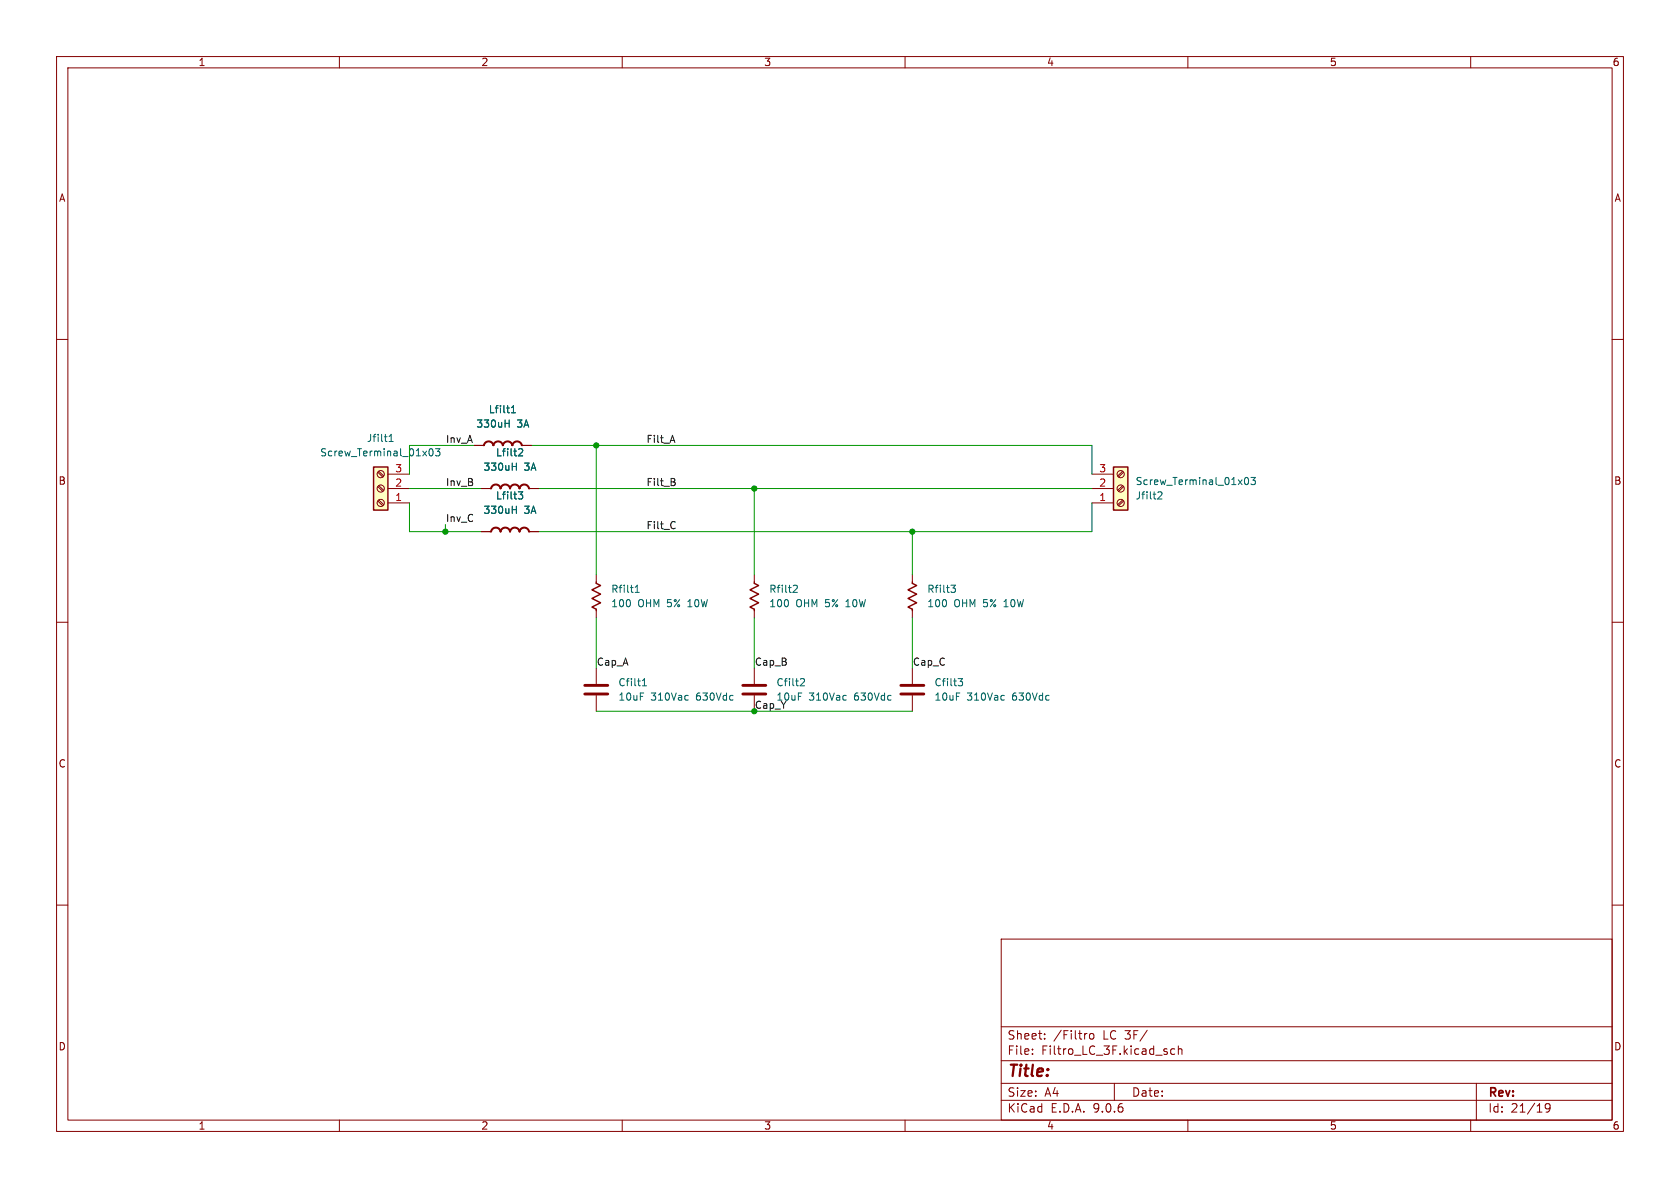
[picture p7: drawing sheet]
(kicad_sch
 (version 20250114)
 (generator "eeschema")
 (generator_version "9.0")
 (paper "A4")
 (lib_symbols
  (symbol "Connector:Screw_Terminal_01x03"
   (pin_names
    (offset 1.016) (hide yes)) (exclude_from_sim no) (in_bom yes) (on_board yes)
   (property "Reference" "J" (at 0 5.08 0) (effects (font (size 1.27 1.27))))
   (property "Value" "Screw_Terminal_01x03" (at 0 -5.08 0) (effects (font (size 1.27 1.27))))
   (property "Footprint" "" (at 0 0 0) (effects (font (size 1.27 1.27)) (hide yes)))
   (property "Datasheet" "~" (at 0 0 0) (effects (font (size 1.27 1.27)) (hide yes)))
   (property "Description" "Generic screw terminal, single row, 01x03, script generated (kicad-library-utils/schlib/autogen/connector/)" (at 0 0 0) (effects (font (size 1.27 1.27)) (hide yes)))
   (symbol "Screw_Terminal_01x03_1_1"
    (rectangle (start -1.27 3.81) (end 1.27 -3.81) (stroke (width 0.254) (type default)) (fill (type background)))
    (polyline (pts (xy -0.5334 2.8702) (xy 0.3302 2.032)) (stroke (width 0.1524) (type default)) (fill (type none)))
    (polyline (pts (xy -0.5334 0.3302) (xy 0.3302 -0.508)) (stroke (width 0.1524) (type default)) (fill (type none)))
    (polyline (pts (xy -0.5334 -2.2098) (xy 0.3302 -3.048)) (stroke (width 0.1524) (type default)) (fill (type none)))
    (polyline (pts (xy -0.3556 3.048) (xy 0.508 2.2098)) (stroke (width 0.1524) (type default)) (fill (type none)))
    (polyline (pts (xy -0.3556 0.508) (xy 0.508 -0.3302)) (stroke (width 0.1524) (type default)) (fill (type none)))
    (polyline (pts (xy -0.3556 -2.032) (xy 0.508 -2.8702)) (stroke (width 0.1524) (type default)) (fill (type none)))
    (circle (center 0 2.54) (radius 0.635) (stroke (width 0.1524) (type default)) (fill (type none)))
    (circle (center 0 0) (radius 0.635) (stroke (width 0.1524) (type default)) (fill (type none)))
    (circle (center 0 -2.54) (radius 0.635) (stroke (width 0.1524) (type default)) (fill (type none)))
    (pin passive line (at -5.08 2.54 0) (length 3.81) (name "Pin_1" (effects (font (size 1.27 1.27)))) (number "1" (effects (font (size 1.27 1.27)))))
    (pin passive line (at -5.08 0 0) (length 3.81) (name "Pin_2" (effects (font (size 1.27 1.27)))) (number "2" (effects (font (size 1.27 1.27)))))
    (pin passive line (at -5.08 -2.54 0) (length 3.81) (name "Pin_3" (effects (font (size 1.27 1.27)))) (number "3" (effects (font (size 1.27 1.27))))))
   (embedded_fonts no))
  (symbol "PCM_Capacitor_AKL:C_Rect_L24.0mm_W12.8mm_P22.50mm"
   (pin_numbers (hide yes))
   (pin_names
    (offset 0.254)) (exclude_from_sim no) (in_bom yes) (on_board yes)
   (property "Reference" "C" (at 0.635 2.54 0) (effects (font (size 1.27 1.27)) (justify left)))
   (property "Value" "C_Rect_L24.0mm_W12.8mm_P22.50mm" (at 0.635 -2.54 0) (effects (font (size 1.27 1.27)) (justify left)))
   (property "Footprint" "PCM_Capacitor_THT_AKL:C_Rect_L24.0mm_W12.8mm_P22.50mm_MKT" (at 0.9652 -3.81 0) (effects (font (size 1.27 1.27)) (hide yes)))
   (property "Datasheet" "~" (at 0 0 0) (effects (font (size 1.27 1.27)) (hide yes)))
   (property "Description" "THT Rectangular Film Capacitor, 24.0mm Length, 12.8mm Width, 22.50mm Pitch, Alternate KiCad Library" (at 0 0 0) (effects (font (size 1.27 1.27)) (hide yes)))
   (symbol "C_Rect_L24.0mm_W12.8mm_P22.50mm_0_1"
    (polyline (pts (xy -2.032 0.762) (xy 2.032 0.762)) (stroke (width 0.508) (type default)) (fill (type none)))
    (polyline (pts (xy -2.032 -0.762) (xy 2.032 -0.762)) (stroke (width 0.508) (type default)) (fill (type none))))
   (symbol "C_Rect_L24.0mm_W12.8mm_P22.50mm_0_2"
    (polyline (pts (xy -2.54 -2.54) (xy -0.381 -0.381)) (stroke (width 0) (type default)) (fill (type none)))
    (polyline (pts (xy -0.508 -0.508) (xy -1.651 0.635)) (stroke (width 0.508) (type default)) (fill (type none)))
    (polyline (pts (xy -0.508 -0.508) (xy 0.635 -1.651)) (stroke (width 0.508) (type default)) (fill (type none)))
    (polyline (pts (xy 0.381 0.381) (xy 2.54 2.54)) (stroke (width 0) (type default)) (fill (type none)))
    (polyline (pts (xy 0.508 0.508) (xy -0.635 1.651)) (stroke (width 0.508) (type default)) (fill (type none)))
    (polyline (pts (xy 0.508 0.508) (xy 1.651 -0.635)) (stroke (width 0.508) (type default)) (fill (type none))))
   (symbol "C_Rect_L24.0mm_W12.8mm_P22.50mm_1_1"
    (pin passive line (at 0 3.81 270) (length 2.794) (name "~" (effects (font (size 1.27 1.27)))) (number "1" (effects (font (size 1.27 1.27)))))
    (pin passive line (at 0 -3.81 90) (length 2.794) (name "~" (effects (font (size 1.27 1.27)))) (number "2" (effects (font (size 1.27 1.27))))))
   (symbol "C_Rect_L24.0mm_W12.8mm_P22.50mm_1_2"
    (pin passive line (at -2.54 -2.54 90) (length 0) (name "~" (effects (font (size 1.27 1.27)))) (number "2" (effects (font (size 1.27 1.27)))))
    (pin passive line (at 2.54 2.54 270) (length 0) (name "~" (effects (font (size 1.27 1.27)))) (number "1" (effects (font (size 1.27 1.27))))))
   (embedded_fonts no))
  (symbol "PCM_Elektuur:L"
   (pin_numbers (hide yes))
   (pin_names
    (offset 0) (hide yes)) (exclude_from_sim no) (in_bom yes) (on_board yes)
   (property "Reference" "L" (at 2.54 3.175 0) (effects (font (size 1.27 1.27)) (justify left)))
   (property "Value" "L" (at 2.54 -3.175 0) (effects (font (size 1.27 1.27)) (justify left)))
   (property "Footprint" "" (at 0 0 0) (effects (font (size 1.27 1.27)) (hide yes)))
   (property "Datasheet" "" (at 0 0 0) (effects (font (size 1.27 1.27)) (hide yes)))
   (property "Description" "coil/winding/inductor/choke/reactor" (at 0 0 0) (effects (font (size 1.27 1.27)) (hide yes)))
   (property "Indicator" "●" (at -0.127 2.54 0) (effects (font (size 0.635 0.635)) (hide yes)))
   (property "Rating" "A" (at -1.27 -3.175 0) (effects (font (size 1.27 1.27)) (justify right) (hide yes)))
   (symbol "L_1_0"
    (arc (start 0 3.302) (mid 0.6604 2.5146) (end 0 1.7272) (stroke (width 0.254) (type default)) (fill (type none)))
    (arc (start 0 1.6256) (mid 0.6604 0.8382) (end 0 0.0508) (stroke (width 0.254) (type default)) (fill (type none)))
    (arc (start 0 -0.0508) (mid 0.6604 -0.8382) (end 0 -1.6256) (stroke (width 0.254) (type default)) (fill (type none)))
    (arc (start 0 -1.7272) (mid 0.6604 -2.5146) (end 0 -3.302) (stroke (width 0.254) (type default)) (fill (type none)))
    (arc (start 0 3.4036) (mid 0.762 2.5146) (end 0 1.6256) (stroke (width 0.254) (type default)) (fill (type none)))
    (arc (start 0 1.7272) (mid 0.762 0.8382) (end 0 -0.0508) (stroke (width 0.254) (type default)) (fill (type none)))
    (arc (start 0 0.0508) (mid 0.762 -0.8382) (end 0 -1.7272) (stroke (width 0.254) (type default)) (fill (type none)))
    (arc (start 0 -1.6256) (mid 0.762 -2.5146) (end 0 -3.4036) (stroke (width 0.254) (type default)) (fill (type none)))
    (polyline (pts (xy 0 3.5052) (xy 0 3.302)) (stroke (width 0.254) (type default)) (fill (type none)))
    (polyline (pts (xy 0 1.7272) (xy 0 1.6256)) (stroke (width 0.254) (type default)) (fill (type none)))
    (polyline (pts (xy 0 0.0508) (xy 0 -0.0508)) (stroke (width 0.254) (type default)) (fill (type none)))
    (polyline (pts (xy 0 -1.6256) (xy 0 -1.7272)) (stroke (width 0.254) (type default)) (fill (type none)))
    (polyline (pts (xy 0 -3.302) (xy 0 -3.5052)) (stroke (width 0.254) (type default)) (fill (type none)))
    (pin passive line (at 0 5.08 270) (length 1.5748) (name "+" (effects (font (size 1.27 1.27)))) (number "1" (effects (font (size 1.27 1.27)))))
    (pin passive line (at 0 -5.08 90) (length 1.5748) (name "-" (effects (font (size 1.27 1.27)))) (number "2" (effects (font (size 1.27 1.27))))))
   (symbol "L_1_2"
    (rectangle (start 1.524 3.3782) (end 1.9812 -3.3782) (stroke (width 0.254) (type default)) (fill (type outline))))
   (symbol "L_1_3"
    (rectangle (start 1.524 3.0988) (end 1.9812 1.9304) (stroke (width 0.254) (type default)) (fill (type outline)))
    (rectangle (start 1.524 1.4224) (end 1.9812 0.254) (stroke (width 0.254) (type default)) (fill (type outline)))
    (rectangle (start 1.524 -0.254) (end 1.9812 -1.4224) (stroke (width 0.254) (type default)) (fill (type outline)))
    (rectangle (start 1.524 -1.9304) (end 1.9812 -3.0988) (stroke (width 0.254) (type default)) (fill (type outline))))
   (embedded_fonts no))
  (symbol "PCM_Resistor_US_AKL:R_Power_L75.0mm_W9.0mm_P81.28mm"
   (pin_numbers (hide yes))
   (pin_names
    (offset 0)) (exclude_from_sim no) (in_bom yes) (on_board yes)
   (property "Reference" "R" (at 2.54 1.27 0) (effects (font (size 1.27 1.27)) (justify left)))
   (property "Value" "R_Power_L75.0mm_W9.0mm_P81.28mm" (at 2.54 -1.27 0) (effects (font (size 1.27 1.27)) (justify left)))
   (property "Footprint" "PCM_Resistor_THT_US_AKL:R_Axial_Power_L75.0mm_W9.0mm_P81.28mm" (at 0 -11.43 0) (effects (font (size 1.27 1.27)) (hide yes)))
   (property "Datasheet" "~" (at 0 0 0) (effects (font (size 1.27 1.27)) (hide yes)))
   (property "Description" "THT Power Resistor, 75.0mm Length, 9.0mm Width, 81.28mm Pin Pitch, US Symbol, Alternate KiCad Library" (at 0 0 0) (effects (font (size 1.27 1.27)) (hide yes)))
   (symbol "R_Power_L75.0mm_W9.0mm_P81.28mm_0_1"
    (polyline (pts (xy 0 2.286) (xy 0 2.54)) (stroke (width 0.254) (type default)) (fill (type none)))
    (polyline (pts (xy 0 2.286) (xy 0.762 1.905) (xy -0.762 1.143) (xy 0 0.762) (xy 0.762 0.381) (xy 0 0) (xy -0.762 -0.381) (xy 0 -0.762) (xy 0.762 -1.143) (xy 0 -1.524) (xy -0.762 -1.905) (xy 0 -2.286)) (stroke (width 0.254) (type default)) (fill (type none)))
    (polyline (pts (xy 0 -2.286) (xy 0 -2.54)) (stroke (width 0.254) (type default)) (fill (type none))))
   (symbol "R_Power_L75.0mm_W9.0mm_P81.28mm_0_2"
    (polyline (pts (xy -2.54 -2.54) (xy -1.778 -1.778)) (stroke (width 0) (type default)) (fill (type none)))
    (polyline (pts (xy -1.778 -1.778) (xy -1.524 -1.524)) (stroke (width 0.254) (type default)) (fill (type none)))
    (polyline (pts (xy -1.524 -1.524) (xy -1.778 -0.762) (xy -1.016 -1.016)) (stroke (width 0.254) (type default)) (fill (type none)))
    (polyline (pts (xy -0.508 -0.508) (xy -0.762 0.254) (xy 0 0)) (stroke (width 0.254) (type default)) (fill (type none)))
    (polyline (pts (xy -0.508 -0.508) (xy -0.254 -1.27) (xy -1.016 -1.016)) (stroke (width 0.254) (type default)) (fill (type none)))
    (polyline (pts (xy 0.508 0.508) (xy 0.254 1.27) (xy 1.016 1.016)) (stroke (width 0.254) (type default)) (fill (type none)))
    (polyline (pts (xy 0.508 0.508) (xy 0.762 -0.254) (xy 0 0)) (stroke (width 0.254) (type default)) (fill (type none)))
    (polyline (pts (xy 1.524 1.524) (xy 1.778 0.762) (xy 1.016 1.016)) (stroke (width 0.254) (type default)) (fill (type none)))
    (polyline (pts (xy 1.778 1.778) (xy 1.524 1.524)) (stroke (width 0.254) (type default)) (fill (type none)))
    (polyline (pts (xy 1.778 1.778) (xy 2.54 2.54)) (stroke (width 0) (type default)) (fill (type none))))
   (symbol "R_Power_L75.0mm_W9.0mm_P81.28mm_1_1"
    (pin passive line (at 0 3.81 270) (length 1.27) (name "~" (effects (font (size 1.27 1.27)))) (number "1" (effects (font (size 1.27 1.27)))))
    (pin passive line (at 0 -3.81 90) (length 1.27) (name "~" (effects (font (size 1.27 1.27)))) (number "2" (effects (font (size 1.27 1.27))))))
   (symbol "R_Power_L75.0mm_W9.0mm_P81.28mm_1_2"
    (pin passive line (at -2.54 -2.54 0) (length 0) (name "" (effects (font (size 1.27 1.27)))) (number "2" (effects (font (size 1.27 1.27)))))
    (pin passive line (at 2.54 2.54 180) (length 0) (name "" (effects (font (size 1.27 1.27)))) (number "1" (effects (font (size 1.27 1.27))))))
   (embedded_fonts no)))
 (junction
  (at 105.41 78.74)
  (diameter 0)
  (color 0 0 0 0))
 (junction
  (at 161.29 93.98)
  (diameter 0)
  (color 0 0 0 0))
 (junction
  (at 133.35 125.73)
  (diameter 0)
  (color 0 0 0 0))
 (junction
  (at 133.35 86.36)
  (diameter 0)
  (color 0 0 0 0))
 (wire
  (pts (xy 72.39 78.74) (xy 72.39 83.82))
  (stroke (width 0) (type default)))
 (wire
  (pts (xy 105.41 125.73) (xy 133.35 125.73))
  (stroke (width 0) (type default)))
 (wire
  (pts (xy 133.35 86.36) (xy 133.35 101.6))
  (stroke (width 0) (type default)))
 (wire
  (pts (xy 161.29 93.98) (xy 161.29 101.6))
  (stroke (width 0) (type default)))
 (wire
  (pts (xy 72.39 86.36) (xy 85.09 86.36))
  (stroke (width 0) (type default)))
 (wire
  (pts (xy 72.39 93.98) (xy 85.09 93.98))
  (stroke (width 0) (type default)))
 (wire
  (pts (xy 133.35 86.36) (xy 193.04 86.36))
  (stroke (width 0) (type default)))
 (wire
  (pts (xy 72.39 93.98) (xy 72.39 88.9))
  (stroke (width 0) (type default)))
 (wire
  (pts (xy 95.25 93.98) (xy 161.29 93.98))
  (stroke (width 0) (type default)))
 (wire
  (pts (xy 105.41 109.22) (xy 105.41 118.11))
  (stroke (width 0) (type default)))
 (wire
  (pts (xy 72.39 78.74) (xy 83.82 78.74))
  (stroke (width 0) (type default)))
 (wire
  (pts (xy 105.41 78.74) (xy 193.04 78.74))
  (stroke (width 0) (type default)))
 (wire
  (pts (xy 133.35 125.73) (xy 161.29 125.73))
  (stroke (width 0) (type default)))
 (wire
  (pts (xy 193.04 78.74) (xy 193.04 83.82))
  (stroke (width 0) (type default)))
 (wire
  (pts (xy 95.25 86.36) (xy 133.35 86.36))
  (stroke (width 0) (type default)))
 (wire
  (pts (xy 105.41 78.74) (xy 105.41 101.6))
  (stroke (width 0) (type default)))
 (wire
  (pts (xy 93.98 78.74) (xy 105.41 78.74))
  (stroke (width 0) (type default)))
 (wire
  (pts (xy 193.04 93.98) (xy 193.04 88.9))
  (stroke (width 0) (type default)))
 (wire
  (pts (xy 133.35 109.22) (xy 133.35 118.11))
  (stroke (width 0) (type default)))
 (wire
  (pts (xy 161.29 93.98) (xy 193.04 93.98))
  (stroke (width 0) (type default)))
 (wire
  (pts (xy 161.29 109.22) (xy 161.29 118.11))
  (stroke (width 0) (type default)))
 (label "Cap_Y"
  (at 133.35 125.73 0)
  (effects (font (size 1.27 1.27)) (justify left bottom)))
 (label "Inv_A"
  (at 78.74 78.74 0)
  (effects (font (size 1.27 1.27)) (justify left bottom)))
 (label "Filt_A"
  (at 114.1893 78.74 0)
  (effects (font (size 1.27 1.27)) (justify left bottom)))
 (label "Cap_B"
  (at 133.35 118.11 0)
  (effects (font (size 1.27 1.27)) (justify left bottom)))
 (label "Cap_A"
  (at 105.41 118.11 0)
  (effects (font (size 1.27 1.27)) (justify left bottom)))
 (label "Inv_B"
  (at 78.74 86.36 0)
  (effects (font (size 1.27 1.27)) (justify left bottom)))
 (label "Inv_C"
  (at 78.74 93.98 0)
  (effects (font (size 1.27 1.27)) (justify left bottom)))
 (label "Filt_B"
  (at 114.1893 86.36 0)
  (effects (font (size 1.27 1.27)) (justify left bottom)))
 (label "Filt_C"
  (at 114.1893 93.98 0)
  (effects (font (size 1.27 1.27)) (justify left bottom)))
 (label "Cap_C"
  (at 161.29 118.11 0)
  (effects (font (size 1.27 1.27)) (justify left bottom)))
 (symbol
  (lib_id "PCM_Resistor_US_AKL:R_Power_L75.0mm_W9.0mm_P81.28mm")
  (at 105.41 105.41 180)
  (unit 1)
  (exclude_from_sim no)
  (in_bom yes)
  (on_board yes)
  (dnp no)
  (fields_autoplaced yes)
  (property "Reference" "Rfilt1" (at 107.95 104.1399 0) (effects (font (size 1.27 1.27)) (justify right)))
  (property "Value" "100 OHM 5% 10W" (at 107.95 106.6799 0) (effects (font (size 1.27 1.27)) (justify right)))
  (property "Footprint" "Custom:VM10JB100R" (at 105.41 93.98 0) (effects (font (size 1.27 1.27)) (hide yes)))
  (property "Datasheet" "https://www.digikey.pt/en/products/detail/stackpole-electronics-inc/VM10JB100R/6274874" (at 105.41 105.41 0) (effects (font (size 1.27 1.27)) (hide yes)))
  (property "Description" "THT Power Resistor, 75.0mm Length, 9.0mm Width, 81.28mm Pin Pitch, US Symbol, Alternate KiCad Library" (at 105.41 105.41 0) (effects (font (size 1.27 1.27)) (hide yes)))
  (property "Price" "1.11" (at 105.41 105.41 0) (effects (font (size 1.27 1.27)) (hide yes)))
  (pin "1")
  (pin "2"))
 (symbol
  (lib_id "PCM_Elektuur:L")
  (at 90.17 93.98 90)
  (unit 1)
  (exclude_from_sim no)
  (in_bom yes)
  (on_board yes)
  (dnp no)
  (fields_autoplaced yes)
  (property "Reference" "Lfilt3" (at 90.17 87.63 90) (effects (font (size 1.27 1.27))))
  (property "Value" "330uH 3A" (at 90.17 90.17 90) (effects (font (size 1.27 1.27))))
  (property "Footprint" "Custom:IND_PE-53117NL_PUL" (at 90.17 93.98 0) (effects (font (size 1.27 1.27)) (hide yes)))
  (property "Datasheet" "https://www.digikey.pt/en/products/detail/pulse-electronics/PE-53117NL/2266021" (at 90.17 93.98 0) (effects (font (size 1.27 1.27)) (hide yes)))
  (property "Description" "coil/winding/inductor/choke/reactor" (at 90.17 93.98 0) (effects (font (size 1.27 1.27)) (hide yes)))
  (property "Indicator" "●" (at 87.63 94.107 0) (effects (font (size 0.635 0.635)) (hide yes)))
  (property "Rating" "A" (at 93.345 95.25 0) (effects (font (size 1.27 1.27)) (justify right) (hide yes)))
  (property "Price" "4.55" (at 90.17 93.98 90) (effects (font (size 1.27 1.27)) (hide yes)))
  (pin "1")
  (pin "2"))
 (symbol
  (lib_id "PCM_Resistor_US_AKL:R_Power_L75.0mm_W9.0mm_P81.28mm")
  (at 161.29 105.41 180)
  (unit 1)
  (exclude_from_sim no)
  (in_bom yes)
  (on_board yes)
  (dnp no)
  (fields_autoplaced yes)
  (property "Reference" "Rfilt3" (at 163.83 104.1399 0) (effects (font (size 1.27 1.27)) (justify right)))
  (property "Value" "100 OHM 5% 10W" (at 163.83 106.6799 0) (effects (font (size 1.27 1.27)) (justify right)))
  (property "Footprint" "Custom:VM10JB100R" (at 161.29 93.98 0) (effects (font (size 1.27 1.27)) (hide yes)))
  (property "Datasheet" "https://www.digikey.pt/en/products/detail/stackpole-electronics-inc/VM10JB100R/6274874" (at 161.29 105.41 0) (effects (font (size 1.27 1.27)) (hide yes)))
  (property "Description" "THT Power Resistor, 75.0mm Length, 9.0mm Width, 81.28mm Pin Pitch, US Symbol, Alternate KiCad Library" (at 161.29 105.41 0) (effects (font (size 1.27 1.27)) (hide yes)))
  (property "Price" "1.11" (at 161.29 105.41 0) (effects (font (size 1.27 1.27)) (hide yes)))
  (pin "1")
  (pin "2"))
 (symbol
  (lib_id "PCM_Capacitor_AKL:C_Rect_L24.0mm_W12.8mm_P22.50mm")
  (at 133.35 121.92 0)
  (unit 1)
  (exclude_from_sim no)
  (in_bom yes)
  (on_board yes)
  (dnp no)
  (fields_autoplaced yes)
  (property "Reference" "Cfilt2" (at 137.16 120.6499 0) (effects (font (size 1.27 1.27)) (justify left)))
  (property "Value" "10uF 310Vac 630Vdc" (at 137.16 123.1899 0) (effects (font (size 1.27 1.27)) (justify left)))
  (property "Footprint" "Custom:C4AF9BW5100T3JK" (at 134.3152 125.73 0) (effects (font (size 1.27 1.27)) (hide yes)))
  (property "Datasheet" "https://www.digikey.pt/en/products/detail/kemet/C4AF9BW5100T3JK/14312514" (at 133.35 121.92 0) (effects (font (size 1.27 1.27)) (hide yes)))
  (property "Description" "THT Rectangular Film Capacitor, 24.0mm Length, 12.8mm Width, 22.50mm Pitch, Alternate KiCad Library" (at 133.35 121.92 0) (effects (font (size 1.27 1.27)) (hide yes)))
  (property "Price" "5.64" (at 133.35 121.92 0) (effects (font (size 1.27 1.27)) (hide yes)))
  (pin "2")
  (pin "1"))
 (symbol
  (lib_id "Connector:Screw_Terminal_01x03")
  (at 198.12 86.36 0)
  (mirror x)
  (unit 1)
  (exclude_from_sim no)
  (in_bom yes)
  (on_board yes)
  (dnp no)
  (property "Reference" "Jfilt2" (at 200.66 87.6301 0) (effects (font (size 1.27 1.27)) (justify left)))
  (property "Value" "Screw_Terminal_01x03" (at 200.66 85.0901 0) (effects (font (size 1.27 1.27)) (justify left)))
  (property "Footprint" "Custom:CONN3_2604-3103_WAG" (at 198.12 86.36 0) (effects (font (size 1.27 1.27)) (hide yes)))
  (property "Datasheet" "https://www.digikey.pt/en/products/detail/wago-corporation/2604-1101/15522416" (at 198.12 86.36 0) (effects (font (size 1.27 1.27)) (hide yes)))
  (property "Description" "Generic screw terminal, single row, 01x03, script generated (kicad-library-utils/schlib/autogen/connector/)" (at 198.12 86.36 0) (effects (font (size 1.27 1.27)) (hide yes)))
  (property "Price" "6.36" (at 198.12 86.36 0) (effects (font (size 1.27 1.27)) (hide yes)))
  (pin "1")
  (pin "2")
  (pin "3"))
 (symbol
  (lib_id "Connector:Screw_Terminal_01x03")
  (at 67.31 86.36 180)
  (unit 1)
  (exclude_from_sim no)
  (in_bom yes)
  (on_board yes)
  (dnp no)
  (fields_autoplaced yes)
  (property "Reference" "Jfilt1" (at 67.31 77.47 0) (effects (font (size 1.27 1.27))))
  (property "Value" "Screw_Terminal_01x03" (at 67.31 80.01 0) (effects (font (size 1.27 1.27))))
  (property "Footprint" "Custom:CONN3_2604-3103_WAG" (at 67.31 86.36 0) (effects (font (size 1.27 1.27)) (hide yes)))
  (property "Datasheet" "https://www.digikey.pt/en/products/detail/wago-corporation/2604-1101/15522416" (at 67.31 86.36 0) (effects (font (size 1.27 1.27)) (hide yes)))
  (property "Description" "Generic screw terminal, single row, 01x03, script generated (kicad-library-utils/schlib/autogen/connector/)" (at 67.31 86.36 0) (effects (font (size 1.27 1.27)) (hide yes)))
  (property "Price" "6.36" (at 67.31 86.36 0) (effects (font (size 1.27 1.27)) (hide yes)))
  (pin "1")
  (pin "2")
  (pin "3"))
 (symbol
  (lib_id "PCM_Capacitor_AKL:C_Rect_L24.0mm_W12.8mm_P22.50mm")
  (at 105.41 121.92 0)
  (unit 1)
  (exclude_from_sim no)
  (in_bom yes)
  (on_board yes)
  (dnp no)
  (fields_autoplaced yes)
  (property "Reference" "Cfilt1" (at 109.22 120.6499 0) (effects (font (size 1.27 1.27)) (justify left)))
  (property "Value" "10uF 310Vac 630Vdc" (at 109.22 123.1899 0) (effects (font (size 1.27 1.27)) (justify left)))
  (property "Footprint" "Custom:C4AF9BW5100T3JK" (at 106.3752 125.73 0) (effects (font (size 1.27 1.27)) (hide yes)))
  (property "Datasheet" "https://www.digikey.pt/en/products/detail/kemet/C4AF9BW5100T3JK/14312514" (at 105.41 121.92 0) (effects (font (size 1.27 1.27)) (hide yes)))
  (property "Description" "THT Rectangular Film Capacitor, 24.0mm Length, 12.8mm Width, 22.50mm Pitch, Alternate KiCad Library" (at 105.41 121.92 0) (effects (font (size 1.27 1.27)) (hide yes)))
  (property "Price" "5.64" (at 105.41 121.92 0) (effects (font (size 1.27 1.27)) (hide yes)))
  (pin "2")
  (pin "1"))
 (symbol
  (lib_id "PCM_Elektuur:L")
  (at 88.9 78.74 90)
  (unit 1)
  (exclude_from_sim no)
  (in_bom yes)
  (on_board yes)
  (dnp no)
  (fields_autoplaced yes)
  (property "Reference" "Lfilt1" (at 88.9 72.39 90) (effects (font (size 1.27 1.27))))
  (property "Value" "330uH 3A" (at 88.9 74.93 90) (effects (font (size 1.27 1.27))))
  (property "Footprint" "Custom:IND_PE-53117NL_PUL" (at 88.9 78.74 0) (effects (font (size 1.27 1.27)) (hide yes)))
  (property "Datasheet" "https://www.digikey.pt/en/products/detail/pulse-electronics/PE-53117NL/2266021" (at 88.9 78.74 0) (effects (font (size 1.27 1.27)) (hide yes)))
  (property "Description" "coil/winding/inductor/choke/reactor" (at 88.9 78.74 0) (effects (font (size 1.27 1.27)) (hide yes)))
  (property "Indicator" "●" (at 86.36 78.867 0) (effects (font (size 0.635 0.635)) (hide yes)))
  (property "Rating" "A" (at 92.075 80.01 0) (effects (font (size 1.27 1.27)) (justify right) (hide yes)))
  (property "Price" "4.55" (at 88.9 78.74 90) (effects (font (size 1.27 1.27)) (hide yes)))
  (pin "1")
  (pin "2"))
 (symbol
  (lib_id "PCM_Elektuur:L")
  (at 90.17 86.36 90)
  (unit 1)
  (exclude_from_sim no)
  (in_bom yes)
  (on_board yes)
  (dnp no)
  (fields_autoplaced yes)
  (property "Reference" "Lfilt2" (at 90.17 80.01 90) (effects (font (size 1.27 1.27))))
  (property "Value" "330uH 3A" (at 90.17 82.55 90) (effects (font (size 1.27 1.27))))
  (property "Footprint" "Custom:IND_PE-53117NL_PUL" (at 90.17 86.36 0) (effects (font (size 1.27 1.27)) (hide yes)))
  (property "Datasheet" "https://www.digikey.pt/en/products/detail/pulse-electronics/PE-53117NL/2266021" (at 90.17 86.36 0) (effects (font (size 1.27 1.27)) (hide yes)))
  (property "Description" "coil/winding/inductor/choke/reactor" (at 90.17 86.36 0) (effects (font (size 1.27 1.27)) (hide yes)))
  (property "Indicator" "●" (at 87.63 86.487 0) (effects (font (size 0.635 0.635)) (hide yes)))
  (property "Rating" "A" (at 93.345 87.63 0) (effects (font (size 1.27 1.27)) (justify right) (hide yes)))
  (property "Price" "4.55" (at 90.17 86.36 90) (effects (font (size 1.27 1.27)) (hide yes)))
  (pin "1")
  (pin "2"))
 (symbol
  (lib_id "PCM_Resistor_US_AKL:R_Power_L75.0mm_W9.0mm_P81.28mm")
  (at 133.35 105.41 180)
  (unit 1)
  (exclude_from_sim no)
  (in_bom yes)
  (on_board yes)
  (dnp no)
  (fields_autoplaced yes)
  (property "Reference" "Rfilt2" (at 135.89 104.1399 0) (effects (font (size 1.27 1.27)) (justify right)))
  (property "Value" "100 OHM 5% 10W" (at 135.89 106.6799 0) (effects (font (size 1.27 1.27)) (justify right)))
  (property "Footprint" "Custom:VM10JB100R" (at 133.35 93.98 0) (effects (font (size 1.27 1.27)) (hide yes)))
  (property "Datasheet" "https://www.digikey.pt/en/products/detail/stackpole-electronics-inc/VM10JB100R/6274874" (at 133.35 105.41 0) (effects (font (size 1.27 1.27)) (hide yes)))
  (property "Description" "THT Power Resistor, 75.0mm Length, 9.0mm Width, 81.28mm Pin Pitch, US Symbol, Alternate KiCad Library" (at 133.35 105.41 0) (effects (font (size 1.27 1.27)) (hide yes)))
  (property "Price" "1.11" (at 133.35 105.41 0) (effects (font (size 1.27 1.27)) (hide yes)))
  (pin "1")
  (pin "2"))
 (symbol
  (lib_id "PCM_Capacitor_AKL:C_Rect_L24.0mm_W12.8mm_P22.50mm")
  (at 161.29 121.92 0)
  (unit 1)
  (exclude_from_sim no)
  (in_bom yes)
  (on_board yes)
  (dnp no)
  (fields_autoplaced yes)
  (property "Reference" "Cfilt3" (at 165.1 120.6499 0) (effects (font (size 1.27 1.27)) (justify left)))
  (property "Value" "10uF 310Vac 630Vdc" (at 165.1 123.1899 0) (effects (font (size 1.27 1.27)) (justify left)))
  (property "Footprint" "Custom:C4AF9BW5100T3JK" (at 162.2552 125.73 0) (effects (font (size 1.27 1.27)) (hide yes)))
  (property "Datasheet" "https://www.digikey.pt/en/products/detail/kemet/C4AF9BW5100T3JK/14312514" (at 161.29 121.92 0) (effects (font (size 1.27 1.27)) (hide yes)))
  (property "Description" "THT Rectangular Film Capacitor, 24.0mm Length, 12.8mm Width, 22.50mm Pitch, Alternate KiCad Library" (at 161.29 121.92 0) (effects (font (size 1.27 1.27)) (hide yes)))
  (property "Price" "5.64" (at 161.29 121.92 0) (effects (font (size 1.27 1.27)) (hide yes)))
  (pin "2")
  (pin "1")))
